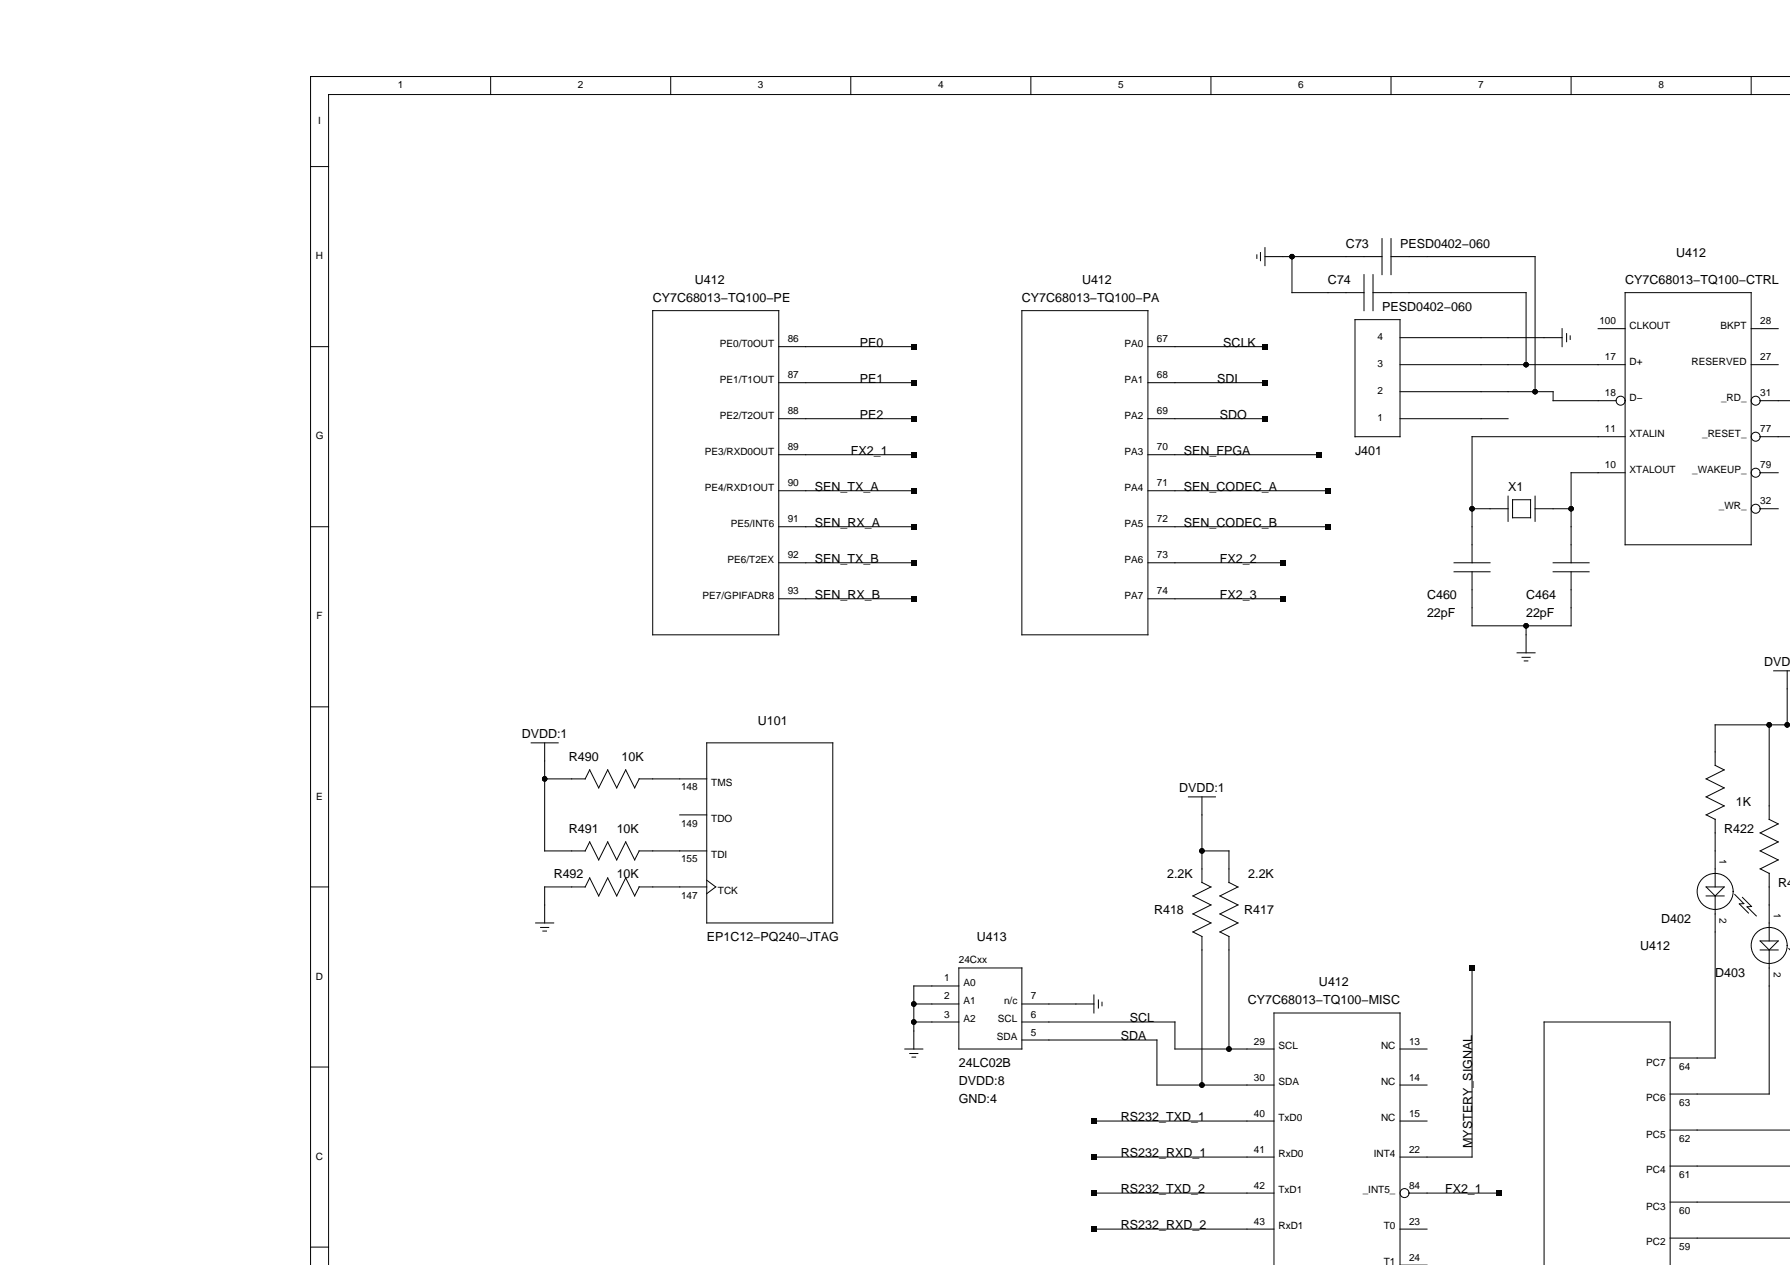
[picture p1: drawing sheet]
<svg xmlns="http://www.w3.org/2000/svg" width="297mm" height="210mm" viewBox="0 0 297 210" stroke-linecap="round" stroke-linejoin="round" font-family="sans-serif">
<g fill="none" stroke="#000" stroke-width=".17">
<path d="M81.4 12.7v3M111.3 12.7v3M141.2 12.7v3M171.1 12.7v3M200.9 12.7v3M230.8 12.7v3M260.7 12.7v3M290.6 12.7v3M297.1 12.7h-245.6v197.3M297.1 15.7h-242.6v194.3M51.5 27.6h3M229.3 39.6v6"/>
<path d="M230.8 39.6v6M51.5 57.5h3M108.3 51.5h20.9v53.8h-20.9zM129.2 57.5h22.4M169.6 51.5h20.9v53.8h-20.9zM190.5 57.5h19.4M208.6 42.3v.6M209.2 41.9v1.4M209.9 42.6h19.4M209.9 41.1v3M214.4 42.6v6h11.9M224.9 53h7.4v19.5h-7.4z"/>
<path d="M226.3 45.6v5.9M227.8 48.6h25.4v11.9M227.8 45.6v5.9M230.8 42.6h23.9v22.4M232.3 56h26.9M259.2 54.5v3M260 55.4v1.3M260.6 55.7v.6M265.2 54.5h4.5M269.7 48.6h20.9v41.8h-20.9zM290.6 54.5h4.5M129.2 69.5h22.4"/>
<path d="M129.2 63.5h22.4M129.2 75.5h22.4M190.5 69.5h19.4M190.5 63.5h19.4M190.5 75.5h28.4M232.3 60.5h37.4M232.3 65h25.4v1.5h10.5M232.3 69.5h18M269.7 72.5h-25.4v20.9M269.7 78.4h-9v15M290.6 60.5h4.5M292.1 66.5h5"/>
<path d="M292.1 72.5h5M292.1 78.4h3M51.5 87.4h3M129.2 93.4h22.4M129.2 81.4h22.4M129.2 87.4h22.4M129.2 99.4h22.4M190.5 93.4h22.4M190.5 81.4h29.9M190.5 87.4h29.9M190.5 99.4h22.4M241.3 93.4h6"/>
<path d="M241.3 94.9h6M244.3 84.4h6M244.3 94.9v8.9h16.4v-8.9M250.3 82.3v4.2M251 82.9h3v3h-3zM254.7 84.4h6M254.7 82.3v4.2M257.7 93.4h6M257.7 94.9h6M292.1 84.4h3M51.5 117.3h3M251.7 108.3h3"/>
<path d="M252.6 109.1h1.3M252.9 109.7h.6M253.2 103.8v4.5M294.3 111.3h2.8M296.6 111.3v9M88.1 123.3h4.5M90.4 123.3v17.9h6.7l.8-1.5 1.4 3 1.5-3 1.5 3 1.5-3 1.5 3M90.4 129.2h6.7l.8-1.5 1.4 3 1.5-3 1.5 3 1.5-3 1.5 3M106 129.2h11.3M106.1 129.2l-.8 1.5M112.8 135.2h4.5M117.3 123.3h20.9v29.8h-20.9z"/>
<path d="M197.2 132.2h4.5M199.5 132.2v14.3M293.6 120.3v15.7l1.5 .7-3 1.5 3 1.5-3 1.5 3 1.5-3 1.5 1.5 .7v11.2M297.1 120.3h-12.5v6.7l1.5 .7-3 1.5 3 1.5-3 1.5 3 1.5-3 1.5 1.5 .8v11.2M51.5 147.2h3M88.9 153.1h3M89.7 153.9h1.4M90.1 154.5h.6M105.3 148.7l-1.5-3-1.5 3-1.5-3-1.5 3-1.4-3-.8 1.5h-6.7v5.9M106 147.2h11.3M106 141.2h11.3M106.1 141.2l-.8 1.5"/>
<path d="M106.1 147.2l-.8 1.5M117.3 146.1l1.5 1.1-1.5 1.1M199.5 141.2h4.4v5.3M199.5 146.4l1.4 .8M200.9 147.2l-2.9 1.5 2.9 1.5-2.9 1.5 2.9 1.4-2.9 1.5 1.5 .8v24.6M203.9 146.4l1.5 .8M205.4 147.2l-3 1.5 3 1.5-3 1.5 3 1.4-3 1.5 1.5 .8v18.7M283.1 147.2h3l-1.5 1.5zM283.1 148.7h3M284.6 148.7v26.9h-7.5M287.9 148.4l1.5 1.5-.8 .1 1.5 1.5M289.1 148.9l1.6 1.5-.8 .1 1.5 1.5"/>
<path d="M292.1 156.1h3l-1.5 1.5zM292.1 157.6h3M293.6 157.6v23.9h-16.5M296.8 157.4l.3 .2M51.5 177.1h3M150.1 174.1h3M151 174.8h1.3M151.3 175.4h.6M151.6 169.6h7.5M151.6 166.6h7.5M159.1 160.6h10.5v13.5h-10.5zM159.1 163.6h-7.5v10.5"/>
<path d="M169.6 169.6h25.4v4.5h16.4M169.6 172.6h22.4v7.4h19.4M169.6 166.6h11.9M181.5 165.1v3M182.3 165.9v1.4M182.9 166.3v.6M232.3 174.1h4.5M244.3 160.6v31.4h-12M181.5 186h29.9M181.5 192h29.9M181.5 198h29.9M232.3 180h4.5"/>
<path d="M232.3 186h4.5M233.8 198h15M277.1 199.5h20M277.1 193.5h20M277.1 187.5h20M51.5 206.9h3M181.5 203.9h29.9M211.4 210v-41.9h20.9v41.9M232.3 203.9h4.5M232.3 209.9h4.5M256.2 210v-40.4h20.9v40.4M277.1 205.4h20"/>
<circle cx="268.9" cy="66.5" r=".75"/>
<circle cx="291.3" cy="72.5" r=".75"/>
<circle cx="291.3" cy="78.4" r=".75"/>
<circle cx="291.3" cy="66.5" r=".75"/>
<circle cx="291.3" cy="84.4" r=".75"/>
<circle cx="284.6" cy="147.9" r="2.99"/>
<circle cx="293.6" cy="156.9" r="2.99"/>
<circle cx="233.1" cy="198" r=".75"/>
</g>
<g fill="#000">
<path d="M151.2 57.1h.9v.9h-.9zM209.5 57.1h.9v.9h-.9zM151.2 63.1h.9v.8h-.9zM151.2 69h.9v.9h-.9zM151.2 75h.9v.9h-.9zM209.5 69h.9v.9h-.9zM209.5 63.1h.9v.8h-.9zM218.4 75h.9v.9h-.9zM151.2 92.9h.9v.9h-.9zM151.2 98.9h.9v.9h-.9zM151.2 81h.9v.9h-.9zM151.2 87h.9v.9h-.9z"/>
<path d="M212.5 92.9h.8v.9h-.8zM212.5 98.9h.8v.9h-.8zM219.9 87h.9v.9h-.9zM219.9 81h.9v.9h-.9zM243.8 160.2h.9v.9h-.9zM181.1 185.6h.9v.9h-.9zM181.1 191.5h.9v.9h-.9zM181.1 197.5h.9v.9h-.9zM248.3 197.5h.9v.9h-.9zM181.1 203.5h.9v.9h-.9z"/>
<circle cx="214.4" cy="42.6" r=".45"/>
<circle cx="253.2" cy="60.5" r=".45"/>
<circle cx="254.7" cy="65" r=".45"/>
<circle cx="244.3" cy="84.4" r=".45"/>
<circle cx="260.7" cy="84.4" r=".45"/>
<circle cx="253.2" cy="103.8" r=".45"/>
<circle cx="90.4" cy="129.2" r=".45"/>
<circle cx="293.6" cy="120.3" r=".45"/>
<circle cx="296.6" cy="120.3" r=".45"/>
<circle cx="199.5" cy="141.2" r=".45"/>
<circle cx="151.6" cy="166.6" r=".45"/>
<circle cx="151.6" cy="169.6" r=".45"/>
<circle cx="203.9" cy="174.1" r=".45"/>
<circle cx="199.5" cy="180" r=".45"/>
</g>
<g font-size="2.1">
<text x="223.4" y="41.1">C73</text>
<text x="232.3" y="41.1">PESD0402−060</text>
<text x="115.3" y="47.1">U412</text>
<text x="179.6" y="47.1">U412</text>
<text x="220.4" y="47.1">C74</text>
<text x="269.7" y="47.1">CY7C68013−TQ100−CTRL</text>
<text x="278.2" y="42.6">U412</text>
<text x="108.3" y="50.1">CY7C68013−TQ100−PE</text>
<text x="169.6" y="50.1">CY7C68013−TQ100−PA</text>
<text x="229.3" y="51.5">PESD0402−060</text>
<text x="142.7" y="57.5">PE0</text>
<text x="203" y="57.5">SCLK</text>
<text x="142.7" y="63.5">PE1</text>
<text x="202" y="63.5">SDI</text>
<text x="142.7" y="69.5">PE2</text>
<text x="202.4" y="69.5">SDO</text>
<text x="141.2" y="75.5">FX2_1</text>
<text x="196.5" y="75.5">SEN_FPGA</text>
<text x="224.9" y="75.5">J401</text>
<text x="135.2" y="81.4">SEN_TX_A</text>
<text x="196.5" y="81.4">SEN_CODEC_A</text>
<text x="250.3" y="81.4">X1</text>
<text x="135.2" y="87.4">SEN_RX_A</text>
<text x="196.5" y="87.4">SEN_CODEC_B</text>
<text x="135.2" y="93.4">SEN_TX_B</text>
<text x="202.4" y="93.4">FX2_2</text>
<text x="135.2" y="99.4">SEN_RX_B</text>
<text x="202.4" y="99.4">FX2_3</text>
<text x="236.8" y="99.4">C460</text>
<text x="253.2" y="99.4">C464</text>
<text x="236.8" y="102.3">22pF</text>
<text x="253.2" y="102.3">22pF</text>
<text x="292.8" y="110.6">DVDD</text>
<text x="86.6" y="122.5">DVDD:1</text>
<text x="125.8" y="120.3">U101</text>
<text x="94.4" y="126.3">R490</text>
<text x="103.1" y="126.3">10K</text>
<text x="195.6" y="131.5">DVDD:1</text>
<text x="288.1" y="133.8">1K</text>
<text x="94.4" y="138.2">R491</text>
<text x="102.3" y="138.2">10K</text>
<text x="286.1" y="138.2">R422</text>
<text x="91.9" y="145.7">R492</text>
<text x="102.3" y="145.7">10K</text>
<text x="193.7" y="145.7">2.2K</text>
<text x="207.1" y="145.7">2.2K</text>
<text x="295.1" y="147.2">R4</text>
<text x="191.5" y="151.7">R418</text>
<text x="206.4" y="151.7">R417</text>
<text x="275.7" y="153.1">D402</text>
<text x="117.3" y="156.2">EP1C12−PQ240−JTAG</text>
<text x="162.1" y="156.1">U413</text>
<text x="272.2" y="157.6">U412</text>
<text x="207.1" y="166.6">CY7C68013−TQ100−MISC</text>
<text x="218.9" y="163.6">U412</text>
<text x="284.6" y="162.1">D403</text>
<text x="186" y="172.6">SDA</text>
<text x="187.5" y="169.6">SCL</text>
<text x="159.1" y="177.1">24LC02B</text>
<text x="159.1" y="183">GND:4</text>
<text x="159.1" y="180">DVDD:8</text>
<text x="186" y="186">RS232_TXD_1</text>
<text x="186" y="192">RS232_RXD_1</text>
<text x="244.3" y="190.5" transform="rotate(-90 244.3 190.5)">MYSTERY_SIGNAL</text>
<text x="186" y="198">RS232_TXD_2</text>
<text x="239.8" y="198">FX2_1</text>
<text x="186" y="203.9">RS232_RXD_2</text>
</g>
<g font-size="1.7">
<text x="66" y="14.6">1</text>
<text x="95.9" y="14.6">2</text>
<text x="125.8" y="14.6">3</text>
<text x="155.7" y="14.6">4</text>
<text x="185.5" y="14.6">5</text>
<text x="215.4" y="14.6">6</text>
<text x="245.3" y="14.6">7</text>
<text x="275.2" y="14.6">8</text>
<text x="52.8" y="20.6">I</text>
<text x="52.4" y="43">H</text>
<text x="265.4" y="53.8">100</text>
<text x="292.1" y="53.8">28</text>
<text x="119.4" y="57.5">PE0/T0OUT</text>
<text x="130.7" y="56.8">86</text>
<text x="186.6" y="57.5">PA0</text>
<text x="192" y="56.8">67</text>
<text x="228.6" y="56.5">4</text>
<text x="266.3" y="59.8">17</text>
<text x="270.4" y="54.5">CLKOUT</text>
<text x="285.5" y="54.5">BKPT</text>
<text x="292.1" y="59.8">27</text>
<text x="119.4" y="63.5">PE1/T1OUT</text>
<text x="130.7" y="62.8">87</text>
<text x="186.6" y="63.5">PA1</text>
<text x="192" y="62.8">68</text>
<text x="228.6" y="60.9">3</text>
<text x="228.6" y="65.4">2</text>
<text x="266.3" y="65.7">18</text>
<text x="270.4" y="60.5">D+</text>
<text x="280.7" y="60.5">RESERVED</text>
<text x="292.1" y="65.7">31</text>
<text x="119.4" y="69.5">PE2/T2OUT</text>
<text x="130.7" y="68.7">88</text>
<text x="186.6" y="69.5">PA2</text>
<text x="192" y="68.7">69</text>
<text x="228.6" y="69.9">1</text>
<text x="266.3" y="71.7">11</text>
<text x="270.4" y="66.5">D−</text>
<text x="285.6" y="66.5">_RD_</text>
<text x="292.1" y="71.7">77</text>
<text x="52.4" y="72.9">G</text>
<text x="117" y="75.5">PE3/RXD0OUT</text>
<text x="130.7" y="74.7">89</text>
<text x="186.6" y="75.5">PA3</text>
<text x="192" y="74.7">70</text>
<text x="266.3" y="77.7">10</text>
<text x="270.4" y="72.5">XTALIN</text>
<text x="282.5" y="72.5">_RESET_</text>
<text x="292.1" y="77.7">79</text>
<text x="117" y="81.4">PE4/RXD1OUT</text>
<text x="130.7" y="80.7">90</text>
<text x="186.6" y="81.4">PA4</text>
<text x="192" y="80.7">71</text>
<text x="270.4" y="78.4">XTALOUT</text>
<text x="280.8" y="78.4">_WAKEUP_</text>
<text x="292.1" y="83.7">32</text>
<text x="121.3" y="87.4">PE5/INT6</text>
<text x="130.7" y="86.7">91</text>
<text x="186.6" y="87.4">PA5</text>
<text x="192" y="86.7">72</text>
<text x="285.2" y="84.4">_WR_</text>
<text x="120.7" y="93.4">PE6/T2EX</text>
<text x="130.7" y="92.6">92</text>
<text x="186.6" y="93.4">PA6</text>
<text x="192" y="92.6">73</text>
<text x="116.6" y="99.4">PE7/GPIFADR8</text>
<text x="130.7" y="98.6">93</text>
<text x="186.6" y="99.4">PA7</text>
<text x="192" y="98.6">74</text>
<text x="52.5" y="102.8">F</text>
<text x="113" y="131.2">148</text>
<text x="118" y="130.5">TMS</text>
<text x="52.5" y="132.7">E</text>
<text x="113" y="137.1">149</text>
<text x="118" y="136.4">TDO</text>
<text x="113" y="143.1">155</text>
<text x="118" y="142.4">TDI</text>
<text x="285.4" y="142.5" transform="rotate(90 285.4 142.5)">1</text>
<text x="113" y="149.1">147</text>
<text x="119.1" y="148.4">TCK</text>
<text x="285.4" y="152.4" transform="rotate(90 285.4 152.4)">2</text>
<text x="294.3" y="151.5" transform="rotate(90 294.3 151.5)">1</text>
<text x="159.1" y="159.9">24Cxx</text>
<text x="294.3" y="161.4" transform="rotate(90 294.3 161.4)">2</text>
<text x="52.4" y="162.5">D</text>
<text x="156.7" y="162.9">1</text>
<text x="156.7" y="165.8">2</text>
<text x="159.9" y="163.6">A0</text>
<text x="159.9" y="166.6">A1</text>
<text x="166.6" y="166.6">n/c</text>
<text x="171.1" y="165.8">7</text>
<text x="156.7" y="168.8">3</text>
<text x="159.9" y="169.6">A2</text>
<text x="165.4" y="172.6">SDA</text>
<text x="165.6" y="169.6">SCL</text>
<text x="171.1" y="171.8">5</text>
<text x="171.1" y="168.8">6</text>
<text x="208.1" y="173.3">29</text>
<text x="233.8" y="173.3">13</text>
<text x="208.1" y="179.3">30</text>
<text x="212.2" y="174.1">SCL</text>
<text x="229.2" y="174.1">NC</text>
<text x="233.8" y="179.3">14</text>
<text x="273.2" y="176.8">PC7</text>
<text x="278.6" y="177.5">64</text>
<text x="208.1" y="185.3">40</text>
<text x="212.2" y="180">SDA</text>
<text x="229.2" y="180">NC</text>
<text x="233.8" y="185.3">15</text>
<text x="273.2" y="182.8">PC6</text>
<text x="278.6" y="183.5">63</text>
<text x="208.1" y="191.2">41</text>
<text x="212.2" y="186">TxD0</text>
<text x="212.2" y="192">RxD0</text>
<text x="228" y="192">INT4</text>
<text x="229.2" y="186">NC</text>
<text x="233.8" y="191.2">22</text>
<text x="273.2" y="188.8">PC5</text>
<text x="278.6" y="189.5">62</text>
<text x="52.4" y="192.4">C</text>
<text x="208.1" y="197.2">42</text>
<text x="212.2" y="198">TxD1</text>
<text x="226.1" y="198">_INT5_</text>
<text x="233.8" y="197.2">84</text>
<text x="273.2" y="194.7">PC4</text>
<text x="278.6" y="195.4">61</text>
<text x="208.1" y="203.2">43</text>
<text x="212.2" y="203.9">RxD1</text>
<text x="229.6" y="203.9">T0</text>
<text x="233.8" y="203.2">23</text>
<text x="273.2" y="200.7">PC3</text>
<text x="278.6" y="201.4">60</text>
<text x="229.6" y="209.9">T1</text>
<text x="233.8" y="209.2">24</text>
<text x="273.2" y="206.7">PC2</text>
<text x="278.6" y="207.4">59</text>
</g>
</svg>
